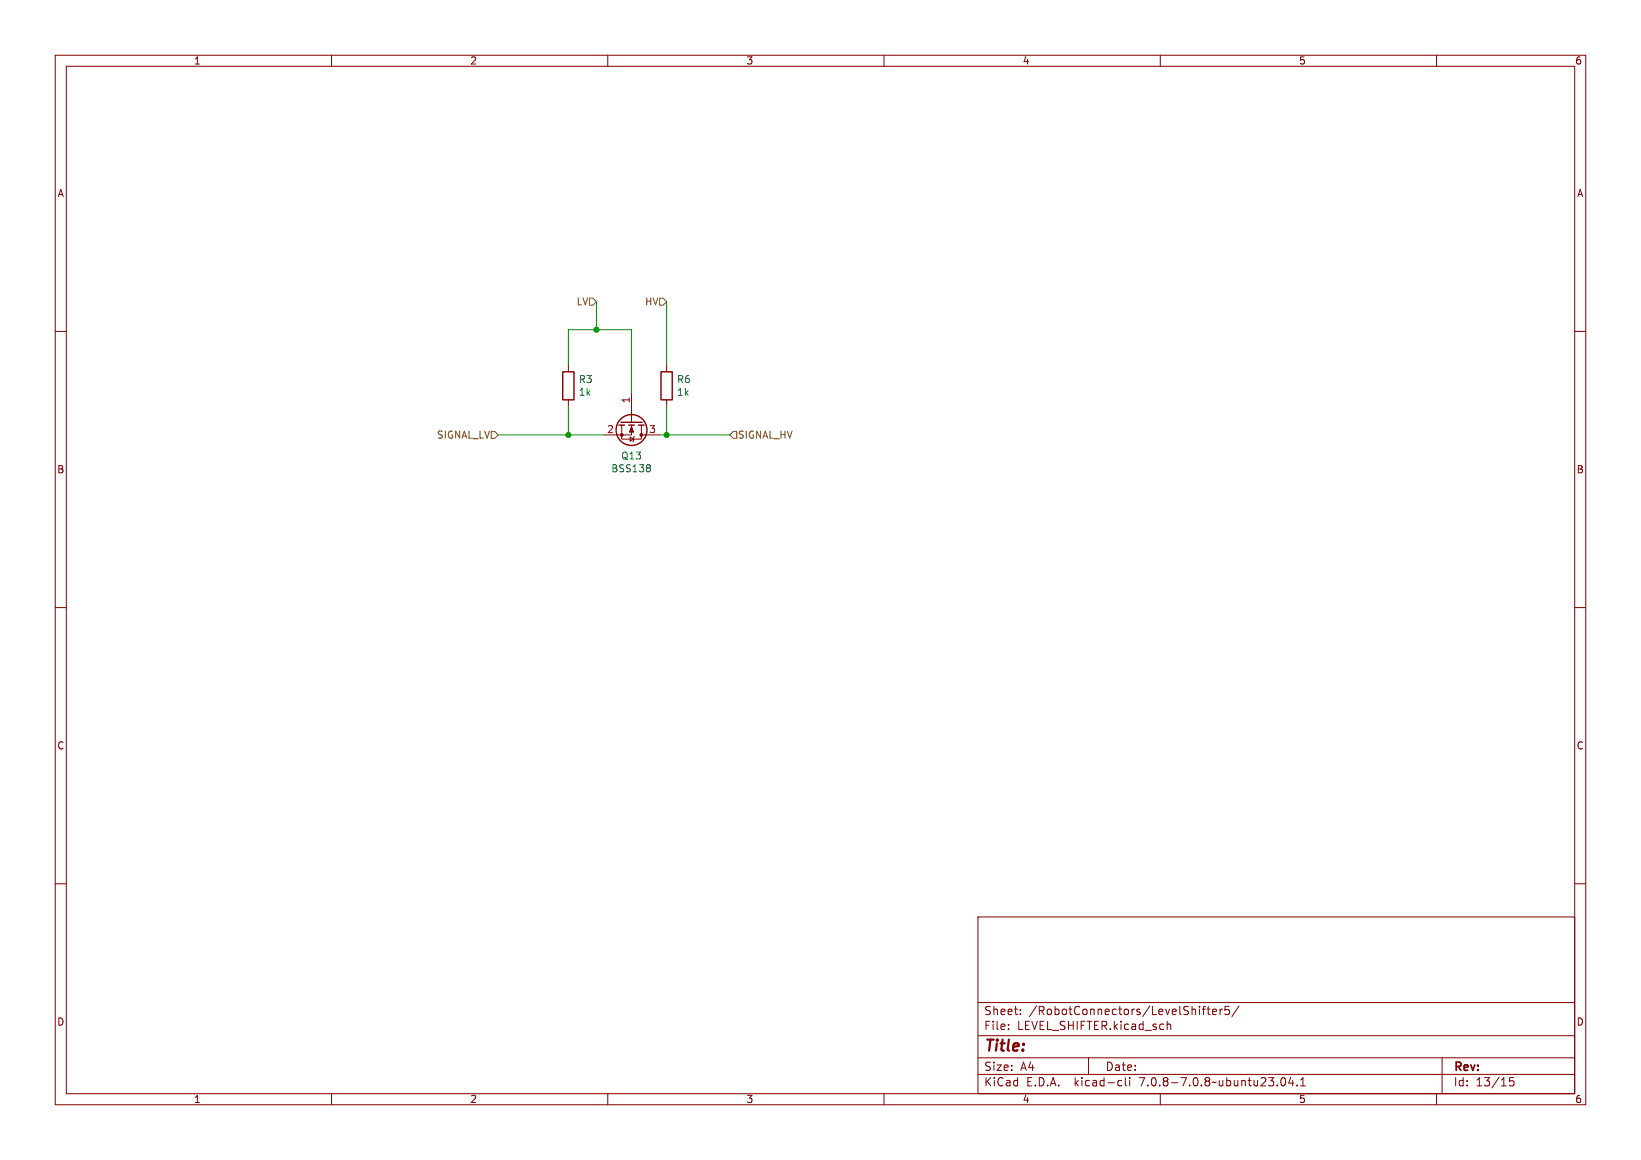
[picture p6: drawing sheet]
<svg xmlns="http://www.w3.org/2000/svg" width="297mm" height="210mm" viewBox="0 0 297 210" stroke-linecap="round" stroke-linejoin="round" font-family="sans-serif">
<g fill="none" stroke="#840000" stroke-width=".18">
<path d="M10 10h277v190h-277zM12 12h273v186h-273zM60 10v2M110 10v2M160 10v2M210 10v2M260 10v2M10 60h2M285 60h2M102.9 66v1.3M102.9 72.4v1.3M112.5 77v2.5h3.6v-2.5"/>
<path d="M114 79.1l.7 .4-.7 .4zM114.3 77v1.7h-5.1M114.3 71.1v5.4M114.8 79l-.1 .1v.8l-.1 .1M116.1 78.7h3.3M120.6 66v1.3M120.6 72.4v1.3M10 110h2M285 110h2M10 160h2M285 160h2M177 166h108v32h-108z"/>
<path d="M60 198v2M110 198v2M160 198v2M177 194.5h108M177 191.5h108M177 187.5h108M177 181.5h108M182.5 186.3v.1M182.5 185.5v.1M184.7 183.6v.1M184.7 182.8v.1M197 191.5v3"/>
<path d="M202.6 195.6l.4 .1M203 196.5l-.4 .1M203.7 195.1v1.3l.2 .2M204.5 195.1v.1M204.5 195.6v1M210 198v2M211.2 184.9v1.5M211.2 185.5l.3-.1 .3 .1 .1 .9M217.6 182.7h.6M218.2 182.2l-.4 .2v1.3M218.5 182.7h.5M218.7 182.2v1.3l.3 .2"/>
<path d="M219.5 183.2l.7-.1-.1-.3-.4-.1-.2 .2v.7h.6M220.8 182.7v1M221.2 182.7l-.2 .1-.2 .2M222.5 182.2h-.8v.7l.2-.1h.5l.1 .3v.5l-.3 .1-.5-.1M224.2 182.1l-1.2 2M232 195.2l.2-.1a.8 .8 0 0 1 .5 .7 .8 .8 0 0 1-.5 .8 1 1 0 0 1-.2-1.4zM233.6 195l-.4 1.1h1M234 195.6v1M234.7 196.5v.1M235.4 196.6h.8M235.4 195.5l.4-.4v1.5M260 198v2"/>
<path d="M261 191.5v6.5M274 195.1h-.8v.7l.2-.1h.5l.1 .3v.5l-.3 .1-.5-.1"/>
</g>
<g fill="none" stroke="#840000" stroke-width=".25">
<path d="M101.9 67.3h2v5.1h-2zM112 77h1M112.4 76.5h3.8M113.8 77h1M115.6 77h1M119.6 67.3h2.1v5.1h-2.1z"/>
<circle cx="114.3" cy="77.9" r="2.79"/>
</g>
<g fill="#840000" stroke="#840000" stroke-width=".18">
<path d="M114.3 77.2l.4 1h-.8z"/>
<circle cx="112.5" cy="78.7" r=".25"/>
<circle cx="116.1" cy="78.7" r=".25"/>
</g>
<path d="M117.5 84.1l.2 .3-.2 .3 .2 .2v.3l-.2 .2" fill="none" stroke="#006464" stroke-width=".18"/>
<path d="M106.7 54h.6l.6 .6-.6 .6h-.6zM119.4 54h.6l.6 .6-.6 .6h-.6zM88.9 78.1h.6l.7 .6-.7 .7h-.6zM132.7 78.1h.6v1.3h-.6l-.6-.7z" fill="none" stroke="#725600" stroke-width=".18"/>
<path d="M107.9 54.6v5.1M120.6 54.6v11.4M90.2 78.7h19M102.9 66v-6.3h11.4v11.4M102.9 73.7v5M119.4 78.7h12.7M120.6 73.7v5" fill="none" stroke="#009600" stroke-width=".18"/>
<g fill="#009600" stroke="#009600" stroke-width=".18">
<circle cx="120.6" cy="78.7" r=".46"/>
<circle cx="102.9" cy="78.7" r=".46"/>
<circle cx="107.9" cy="59.7" r=".46"/>
</g>
<text font-size="2.8" fill="#840000" x="178" y="190.9">Title:</text>
<g font-size="2.1" fill="#840000">
<text x="178" y="184">Sheet:</text>
<text x="186.2" y="184">/RobotConnectors/LevelShifter5/</text>
<text x="178" y="186.7">File:</text>
<text x="184.1" y="186.7">LEVEL_SHIFTER.kicad_sch</text>
<text x="178" y="196.9">KiCad</text>
<text x="178" y="194.1">Size:</text>
<text x="184.7" y="194.1">A4</text>
<text x="185.7" y="196.9">E.D.A.</text>
<text x="194.6" y="196.9">kicad-cli</text>
<text x="200" y="194.1">Date:</text>
<text x="206.5" y="196.9">7.0.8-7.0.8~ubuntu23.04.1</text>
<text x="263" y="194.3">Rev:</text>
<text x="263" y="196.9">Id:</text>
<text x="267.1" y="196.9">13/15</text>
</g>
<g font-size="1.8" fill="#840000">
<text x="35" y="11.9">1</text>
<text x="85" y="11.9">2</text>
<text x="135" y="11.9">3</text>
<text x="185" y="11.9">4</text>
<text x="235" y="11.9">5</text>
<text x="285" y="11.9">6</text>
<text x="10.3" y="35.9">A</text>
<text x="285.3" y="35.9">A</text>
<text x="10.3" y="85.9">B</text>
<text x="285.3" y="85.9">B</text>
<text x="10.3" y="135.9">C</text>
<text x="285.3" y="135.9">C</text>
<text x="10.3" y="185.9">D</text>
<text x="285.3" y="185.9">D</text>
<text x="35" y="199.9">1</text>
<text x="85" y="199.9">2</text>
<text x="135" y="199.9">3</text>
<text x="185" y="199.9">4</text>
<text x="235" y="199.9">5</text>
<text x="285" y="199.9">6</text>
</g>
<g font-size="1.8" fill="#725600">
<text x="104.3" y="55.5">LV</text>
<text x="116.7" y="55.5">HV</text>
<text x="79" y="79.6">SIGNAL_LV</text>
<text x="133.5" y="79.6">SIGNAL_HV</text>
</g>
<g font-size="1.8" fill="#006464">
<text x="104.7" y="69.5">R3</text>
<text x="104.7" y="71.9">1k</text>
<text x="122.4" y="69.5">R6</text>
<text x="122.4" y="71.9">1k</text>
<text x="112.3" y="83.4">Q13</text>
<text x="110.5" y="85.7">BSS138</text>
</g>
<g font-size="1.8" fill="#a90000">
<text x="114" y="73.1" transform="rotate(-90 114 73.1)">1</text>
<text x="109.8" y="78.5">2</text>
<text x="117.4" y="78.5">3</text>
</g>
</svg>
